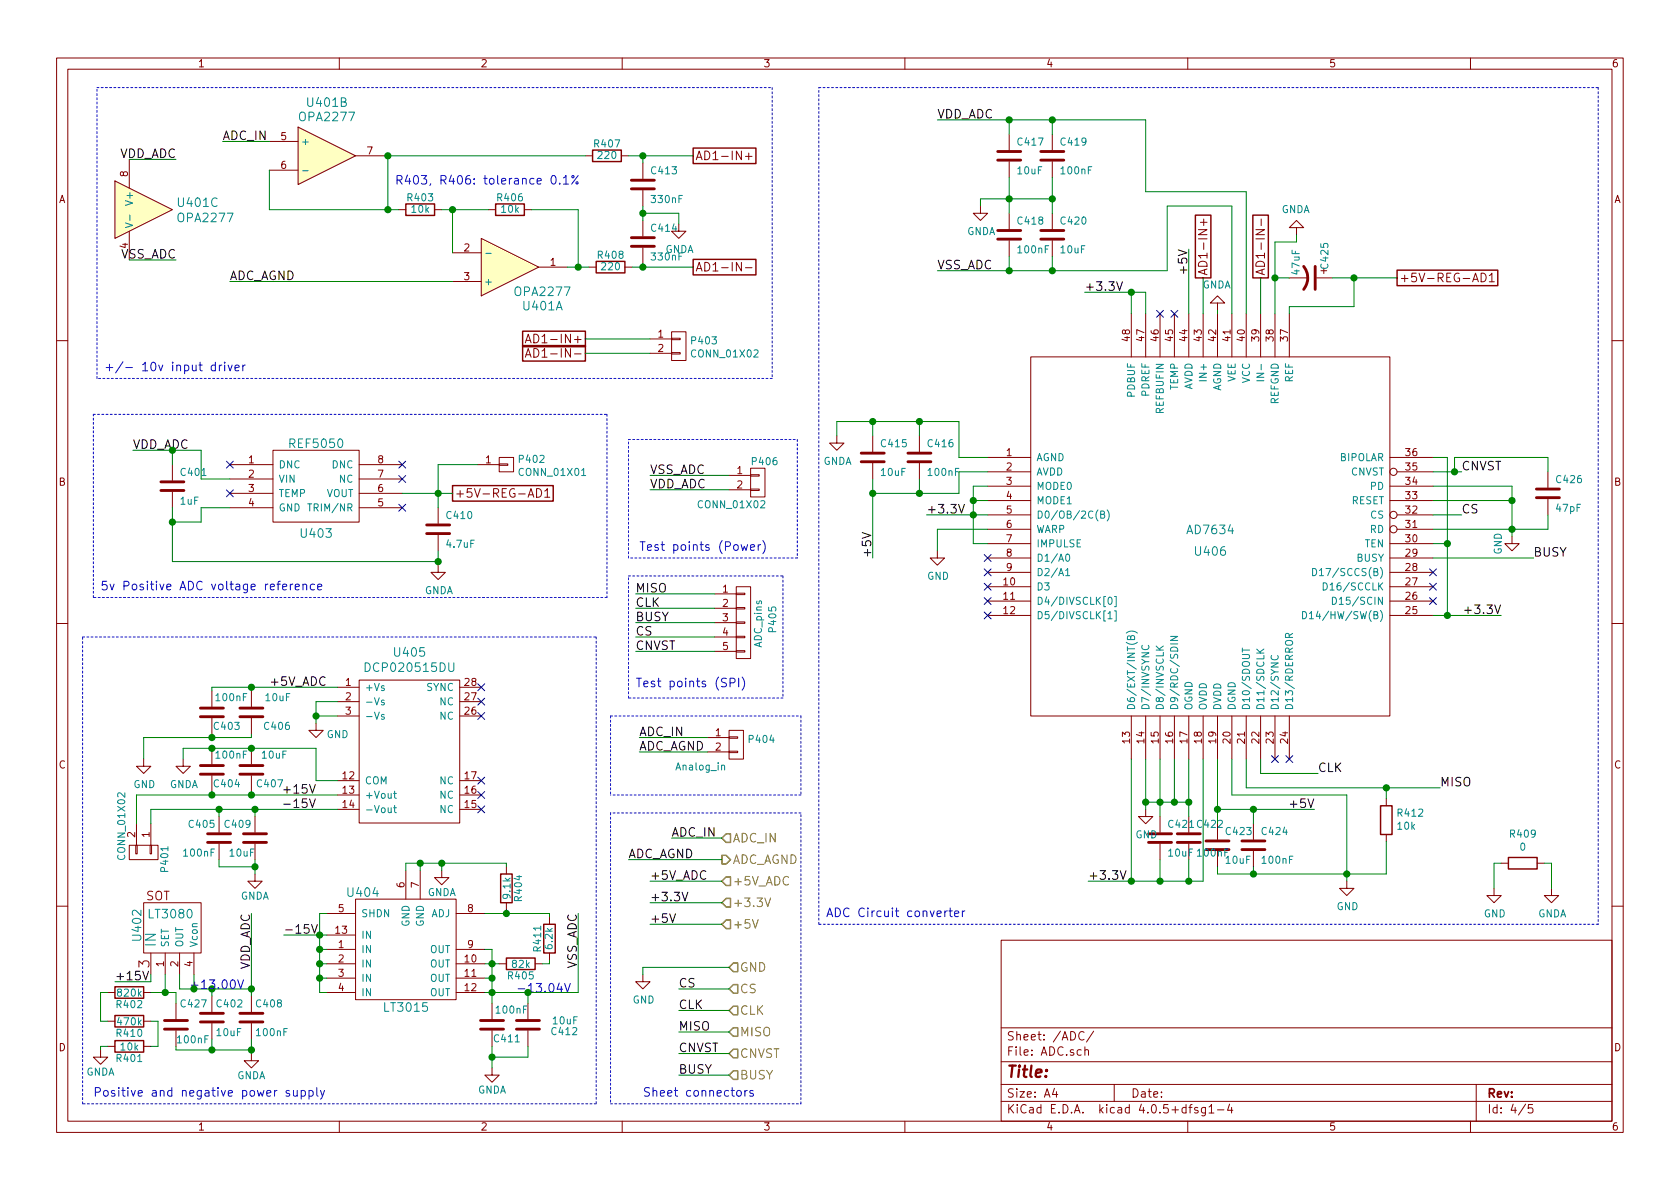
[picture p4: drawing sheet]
EESchema Schematic File Version 2
LIBS:PIAD-18bits-rescue
LIBS:power
LIBS:device
LIBS:transistors
LIBS:conn
LIBS:linear
LIBS:regul
LIBS:74xx
LIBS:cmos4000
LIBS:adc-dac
LIBS:memory
LIBS:xilinx
LIBS:microcontrollers
LIBS:dsp
LIBS:microchip
LIBS:analog_switches
LIBS:motorola
LIBS:texas
LIBS:intel
LIBS:audio
LIBS:interface
LIBS:digital-audio
LIBS:philips
LIBS:display
LIBS:cypress
LIBS:siliconi
LIBS:opto
LIBS:atmel
LIBS:contrib
LIBS:valves
LIBS:PIAD-18bits-cache
EELAYER 25 0
EELAYER END
$Descr A4 11693 8268
encoding utf-8
Sheet 4 5
Title ""
Date ""
Rev ""
Comp ""
Comment1 ""
Comment2 ""
Comment3 ""
Comment4 ""
$EndDescr
$Comp
L C C420
U 1 1
P 7325 1625
F 0 "C420" H 7375 1725 50  0000 L CNN
F 1 "10uF" H 7375 1525 50  0000 L CNN
F 2 "Capacitors_SMD:C_0805" H 7325 1625 60  0001 C CNN
F 3 "" H 7325 1625 60  0001 C CNN
	1    7325 1625
	1    0    0    -1  
$EndComp
$Comp
L C C418
U 1 1
P 7025 1625
F 0 "C418" H 7075 1725 50  0000 L CNN
F 1 "100nF" H 7075 1525 50  0000 L CNN
F 2 "Capacitors_SMD:C_0805" H 7025 1625 60  0001 C CNN
F 3 "" H 7025 1625 60  0001 C CNN
	1    7025 1625
	1    0    0    -1  
$EndComp
$Comp
L C C417
U 1 1
P 7025 1075
F 0 "C417" H 7075 1175 50  0000 L CNN
F 1 "10uF" H 7075 975 50  0000 L CNN
F 2 "Capacitors_SMD:C_0805" H 7025 1075 60  0001 C CNN
F 3 "" H 7025 1075 60  0001 C CNN
	1    7025 1075
	1    0    0    -1  
$EndComp
$Comp
L C C419
U 1 1
P 7325 1075
F 0 "C419" H 7375 1175 50  0000 L CNN
F 1 "100nF" H 7375 975 50  0000 L CNN
F 2 "Capacitors_SMD:C_0805" H 7325 1075 60  0001 C CNN
F 3 "" H 7325 1075 60  0001 C CNN
	1    7325 1075
	1    0    0    -1  
$EndComp
Text GLabel 8775 1925 1    60   UnSpc ~ 0
AD1-IN-
Text GLabel 8375 1925 1    60   UnSpc ~ 0
AD1-IN+
Text GLabel 9725 1925 2    60   UnSpc ~ 0
+5V-REG-AD1
$Comp
L C C424
U 1 1
P 8725 5875
F 0 "C424" H 8775 5975 50  0000 L CNN
F 1 "100nF" H 8775 5775 50  0000 L CNN
F 2 "Capacitors_SMD:C_0805" H 8725 5875 60  0001 C CNN
F 3 "" H 8725 5875 60  0001 C CNN
	1    8725 5875
	1    0    0    -1  
$EndComp
$Comp
L C C423
U 1 1
P 8475 5875
F 0 "C423" H 8525 5975 50  0000 L CNN
F 1 "10uF" H 8525 5775 50  0000 L CNN
F 2 "Capacitors_SMD:C_0805" H 8475 5875 60  0001 C CNN
F 3 "" H 8475 5875 60  0001 C CNN
	1    8475 5875
	1    0    0    -1  
$EndComp
$Comp
L C C422
U 1 1
P 8275 5825
F 0 "C422" H 8325 5925 50  0000 L CNN
F 1 "100nF" H 8325 5725 50  0000 L CNN
F 2 "Capacitors_SMD:C_0805" H 8275 5825 60  0001 C CNN
F 3 "" H 8275 5825 60  0001 C CNN
	1    8275 5825
	1    0    0    -1  
$EndComp
$Comp
L C C421
U 1 1
P 8075 5825
F 0 "C421" H 8125 5925 50  0000 L CNN
F 1 "10uF" H 8125 5725 50  0000 L CNN
F 2 "Capacitors_SMD:C_0805" H 8075 5825 60  0001 C CNN
F 3 "" H 8075 5825 60  0001 C CNN
	1    8075 5825
	1    0    0    -1  
$EndComp
$Comp
L C C416
U 1 1
P 6400 3175
F 0 "C416" H 6450 3275 50  0000 L CNN
F 1 "100nF" H 6450 3075 50  0000 L CNN
F 2 "Capacitors_SMD:C_0805" H 6400 3175 60  0001 C CNN
F 3 "" H 6400 3175 60  0001 C CNN
	1    6400 3175
	1    0    0    -1  
$EndComp
$Comp
L C C415
U 1 1
P 6075 3175
F 0 "C415" H 6125 3275 50  0000 L CNN
F 1 "10uF" H 6125 3075 50  0000 L CNN
F 2 "Capacitors_SMD:C_0805" H 6075 3175 60  0001 C CNN
F 3 "" H 6075 3175 60  0001 C CNN
	1    6075 3175
	1    0    0    -1  
$EndComp
$Comp
L AD7634 U406
U 1 1
P 8425 3725
F 0 "U406" H 8425 3625 60  0000 C CNN
F 1 "AD7634" H 8425 3775 60  0000 C CNN
F 2 "Housings_QFP:LQFP-48_7x7mm_Pitch0.5mm" H 8425 3725 60  0001 C CNN
F 3 "" H 8425 3725 60  0001 C CNN
	1    8425 3725
	1    0    0    -1  
$EndComp
$Comp
L CP1 C425
U 1 1
P 9125 1925
F 0 "C425" H 8875 2025 50  0000 L CNN
F 1 "47uF" H 8925 1825 50  0000 L CNN
F 2 "Capacitors_SMD:CP_Elec_6.3x5.3" H 9125 1925 60  0001 C CNN
F 3 "" H 9125 1925 60  0000 C CNN
	1    9125 1925
	0    1    1    0   
$EndComp
$Comp
L C C426
U 1 1
P 10775 3425
F 0 "C426" H 10825 3525 50  0000 L CNN
F 1 "47pF" H 10825 3325 50  0000 L CNN
F 2 "Capacitors_SMD:C_0805" H 10550 3825 60  0001 C CNN
F 3 "~" H 10775 3425 60  0000 C CNN
	1    10775 3425
	1    0    0    -1  
$EndComp
Text HLabel 5025 5825 2    60   Input ~ 0
ADC_IN
Text Notes 700  4100 0    60   ~ 0
5v Positive ADC voltage reference
$Comp
L R R402
U 1 1
P 900 6900
F 0 "R402" V 980 6900 50  0000 C CNN
F 1 "820k" V 900 6900 50  0000 C CNN
F 2 "Resistors_SMD:R_0805" V 830 6900 30  0001 C CNN
F 3 "" H 900 6900 30  0000 C CNN
	1    900  6900
	0    1    1    0   
$EndComp
$Comp
L R R401
U 1 1
P 900 7275
F 0 "R401" V 980 7275 50  0000 C CNN
F 1 "10k" V 900 7275 50  0000 C CNN
F 2 "Resistors_SMD:R_0805" V 830 7275 30  0001 C CNN
F 3 "" H 900 7275 30  0000 C CNN
	1    900  7275
	0    -1   1    0   
$EndComp
$Comp
L GNDA #PWR047
U 1 1
P 700 7300
F 0 "#PWR047" H 700 7050 50  0001 C CNN
F 1 "GNDA" H 700 7150 50  0000 C CNN
F 2 "" H 700 7300 60  0000 C CNN
F 3 "" H 700 7300 60  0000 C CNN
	1    700  7300
	-1   0    0    -1  
$EndComp
Text Label 2200 5525 2    60   ~ 0
+15V
Text Label 800  6825 0    60   ~ 0
+15V
Text Label 2200 5625 2    60   ~ 0
-15V
$Comp
L C C407
U 1 1
P 1750 5350
F 0 "C407" H 1525 5450 50  0000 L CNN
F 1 "10uF" H 1500 5250 50  0000 L CNN
F 2 "Capacitors_SMD:CP_Elec_6.3x5.3" H 1788 5200 30  0001 C CNN
F 3 "" H 1750 5350 60  0000 C CNN
	1    1750 5350
	-1   0    0    1   
$EndComp
$Comp
L C C404
U 1 1
P 1475 5350
F 0 "C404" H 1275 5450 50  0000 L CNN
F 1 "100nF" H 1225 5250 50  0000 L CNN
F 2 "Capacitors_SMD:C_0603" H 1513 5200 30  0001 C CNN
F 3 "" H 1475 5350 60  0000 C CNN
	1    1475 5350
	-1   0    0    1   
$EndComp
$Comp
L C C409
U 1 1
P 1775 5825
F 0 "C409" H 1800 5925 50  0000 L CNN
F 1 "10uF" H 1775 5725 50  0000 L CNN
F 2 "Capacitors_SMD:CP_Elec_6.3x5.3" H 1813 5675 30  0001 C CNN
F 3 "" H 1775 5825 60  0000 C CNN
	1    1775 5825
	-1   0    0    -1  
$EndComp
$Comp
L C C405
U 1 1
P 1525 5825
F 0 "C405" H 1550 5925 50  0000 L CNN
F 1 "100nF" H 1550 5725 50  0000 L CNN
F 2 "Capacitors_SMD:C_0603" H 1563 5675 30  0001 C CNN
F 3 "" H 1525 5825 60  0000 C CNN
	1    1525 5825
	-1   0    0    -1  
$EndComp
Text Notes 650  7625 0    60   ~ 0
Positive and negative power supply
$Comp
L LT3015 U404
U 1 1
P 2725 6650
F 0 "U404" H 2525 7100 60  0000 C CNN
F 1 "LT3015" H 2825 6300 60  0000 C CNN
F 2 "Housings_SSOP:MSOP-12-1EP_3x4mm_Pitch0.65mm" H 2725 6650 60  0001 C CNN
F 3 "" H 2725 6650 60  0000 C CNN
	1    2725 6650
	1    0    0    -1  
$EndComp
Text Label 1975 6500 0    60   ~ 0
-15V
$Comp
L GNDA #PWR048
U 1 1
P 3075 6050
F 0 "#PWR048" H 3075 5800 50  0001 C CNN
F 1 "GNDA" H 3075 5900 50  0000 C CNN
F 2 "" H 3075 6050 60  0000 C CNN
F 3 "" H 3075 6050 60  0000 C CNN
	1    3075 6050
	1    0    0    -1  
$EndComp
$Comp
L R R405
U 1 1
P 3625 6700
F 0 "R405" V 3705 6700 50  0000 C CNN
F 1 "82k" V 3625 6700 50  0000 C CNN
F 2 "Resistors_SMD:R_0805" V 3555 6700 30  0001 C CNN
F 3 "" H 3625 6700 30  0000 C CNN
	1    3625 6700
	0    1    1    0   
$EndComp
$Comp
L R R404
U 1 1
P 3525 6175
F 0 "R404" V 3605 6175 50  0000 C CNN
F 1 "9.1k" V 3525 6175 50  0000 C CNN
F 2 "Resistors_SMD:R_0805" V 3455 6175 30  0001 C CNN
F 3 "" H 3525 6175 30  0000 C CNN
	1    3525 6175
	1    0    0    -1  
$EndComp
Text Notes 3975 6900 2    60   ~ 0
-13.04V
Text Notes 725  2575 0    60   ~ 0
+/- 10v input driver
Text Notes 5750 6375 0    60   ~ 0
ADC Circuit converter
Text HLabel 5025 6125 2    60   Input ~ 0
+5V_ADC
Text HLabel 5075 6725 2    60   Input ~ 0
GND
Text HLabel 5025 5975 2    60   Output ~ 0
ADC_AGND
Text HLabel 5075 6875 2    60   Input ~ 0
CS
Text HLabel 5075 7025 2    60   Input ~ 0
CLK
Text HLabel 5075 7175 2    60   Input ~ 0
MISO
Text HLabel 5075 7325 2    60   Input ~ 0
CNVST
Text HLabel 5075 7475 2    60   Input ~ 0
BUSY
Text Label 4675 5825 0    60   ~ 0
ADC_IN
Text Label 4725 6875 0    60   ~ 0
CS
Text Label 4725 7025 0    60   ~ 0
CLK
Text Label 4725 7175 0    60   ~ 0
MISO
Text Label 4725 7325 0    60   ~ 0
CNVST
Text Label 4725 7475 0    60   ~ 0
BUSY
$Comp
L GNDA #PWR049
U 1 1
P 1775 6075
F 0 "#PWR049" H 1775 5825 50  0001 C CNN
F 1 "GNDA" H 1775 5925 50  0000 C CNN
F 2 "" H 1775 6075 60  0000 C CNN
F 3 "" H 1775 6075 60  0000 C CNN
	1    1775 6075
	-1   0    0    -1  
$EndComp
$Comp
L DCP020515DU-RESCUE-PIAD-18bits U405
U 1 1
P 2850 4875
F 0 "U405" H 2850 5222 60  0000 C CNN
F 1 "DCP020515DU" H 2850 5116 60  0000 C CNN
F 2 "Controle:DCR01XXXXU" H 2850 4875 60  0001 C CNN
F 3 "" H 2850 4875 60  0000 C CNN
	1    2850 4875
	1    0    0    -1  
$EndComp
$Comp
L GNDA #PWR050
U 1 1
P 3425 7425
F 0 "#PWR050" H 3425 7175 50  0001 C CNN
F 1 "GNDA" H 3425 7275 50  0000 C CNN
F 2 "" H 3425 7425 60  0000 C CNN
F 3 "" H 3425 7425 60  0000 C CNN
	1    3425 7425
	1    0    0    -1  
$EndComp
$Comp
L LT3080-RESCUE-PIAD-18bits U402
U 1 1
P 1200 6425
AR Path="/58D33800" Ref="U402"  Part="1" 
AR Path="/58D18D68/58D33800" Ref="U402"  Part="1" 
F 0 "U402" V 950 6300 60  0000 L CNN
F 1 "LT3080" H 1025 6500 60  0000 L CNN
F 2 "Controle:SOT-223" H 1150 6425 60  0001 C CNN
F 3 "" H 1150 6425 60  0000 C CNN
	1    1200 6425
	1    0    0    -1  
$EndComp
Text HLabel 5025 6275 2    60   Input ~ 0
+3.3V
Text GLabel 3150 3425 2    60   UnSpc ~ 0
+5V-REG-AD1
$Comp
L C C410
U 1 1
P 3050 3675
F 0 "C410" H 3100 3775 50  0000 L CNN
F 1 "4.7uF" H 3100 3575 50  0000 L CNN
F 2 "Capacitors_SMD:C_1210" H 3050 3675 60  0001 C CNN
F 3 "" H 3050 3675 60  0001 C CNN
	1    3050 3675
	1    0    0    -1  
$EndComp
$Comp
L C C401
U 1 1
P 1200 3375
F 0 "C401" H 1250 3475 50  0000 L CNN
F 1 "1uF" H 1250 3275 50  0000 L CNN
F 2 "Capacitors_SMD:C_0805" H 1200 3375 60  0001 C CNN
F 3 "" H 1200 3375 60  0001 C CNN
	1    1200 3375
	1    0    0    -1  
$EndComp
$Comp
L REF5050 U403
U 1 1
P 2200 3375
F 0 "U403" H 2200 3050 60  0000 C CNN
F 1 "REF5050" H 2200 3675 60  0000 C CNN
F 2 "Housings_SOIC:SOIC-8_3.9x4.9mm_Pitch1.27mm" H 2200 3375 60  0001 C CNN
F 3 "" H 2200 3375 60  0001 C CNN
	1    2200 3375
	1    0    0    -1  
$EndComp
Text Notes 4475 7625 0    60   ~ 0
Sheet connectors
Text GLabel 4825 1850 2    60   UnSpc ~ 0
AD1-IN-
Text GLabel 4825 1075 2    60   UnSpc ~ 0
AD1-IN+
$Comp
L R R407
U 1 1
P 4225 1075
F 0 "R407" V 4305 1075 50  0000 C CNN
F 1 "220" V 4225 1075 50  0000 C CNN
F 2 "Resistors_SMD:R_0805" H 4225 1075 60  0001 C CNN
F 3 "" H 4225 1075 60  0001 C CNN
	1    4225 1075
	0    -1   -1   0   
$EndComp
$Comp
L C C413
U 1 1
P 4475 1275
F 0 "C413" H 4525 1375 50  0000 L CNN
F 1 "330nF" H 4525 1175 50  0000 L CNN
F 2 "Capacitors_SMD:C_0805" H 4475 1275 60  0001 C CNN
F 3 "" H 4475 1275 60  0001 C CNN
	1    4475 1275
	1    0    0    -1  
$EndComp
$Comp
L R R408
U 1 1
P 4250 1850
F 0 "R408" V 4330 1850 50  0000 C CNN
F 1 "220" V 4250 1850 50  0000 C CNN
F 2 "Resistors_SMD:R_0805" H 4250 1850 60  0001 C CNN
F 3 "" H 4250 1850 60  0001 C CNN
	1    4250 1850
	0    -1   -1   0   
$EndComp
$Comp
L C C414
U 1 1
P 4475 1675
F 0 "C414" H 4525 1775 50  0000 L CNN
F 1 "330nF" H 4525 1575 50  0000 L CNN
F 2 "Capacitors_SMD:C_0805" H 4475 1675 60  0001 C CNN
F 3 "" H 4475 1675 60  0001 C CNN
	1    4475 1675
	1    0    0    -1  
$EndComp
$Comp
L R R403
U 1 1
P 2925 1450
F 0 "R403" V 3005 1450 50  0000 C CNN
F 1 "10k" V 2925 1450 50  0000 C CNN
F 2 "Resistors_SMD:R_0805" H 2925 1450 60  0001 C CNN
F 3 "" H 2925 1450 60  0001 C CNN
	1    2925 1450
	0    -1   -1   0   
$EndComp
$Comp
L R R406
U 1 1
P 3550 1450
F 0 "R406" V 3630 1450 50  0000 C CNN
F 1 "10k" V 3550 1450 50  0000 C CNN
F 2 "Resistors_SMD:R_0805" H 3550 1450 60  0001 C CNN
F 3 "" H 3550 1450 60  0001 C CNN
	1    3550 1450
	0    -1   -1   0   
$EndComp
$Comp
L OPA2277-RESCUE-PIAD-18bits U401
U 1 1
P 3550 1850
AR Path="/58D93A53" Ref="U401"  Part="1" 
AR Path="/58D18D68/58D93A53" Ref="U401"  Part="1" 
F 0 "U401" H 3775 2125 60  0000 C CNN
F 1 "OPA2277" H 3775 2025 60  0000 C CNN
F 2 "Housings_SOIC:SOIC-8_3.9x4.9mm_Pitch1.27mm" H 3550 1850 60  0001 C CNN
F 3 "" H 3550 1850 60  0000 C CNN
	1    3550 1850
	1    0    0    1   
$EndComp
$Comp
L OPA2277-RESCUE-PIAD-18bits U401
U 2 1
P 2275 1075
AR Path="/58D93B59" Ref="U401"  Part="2" 
AR Path="/58D18D68/58D93B59" Ref="U401"  Part="2" 
F 0 "U401" H 2275 1450 60  0000 C CNN
F 1 "OPA2277" H 2275 1350 60  0000 C CNN
F 2 "Housings_SOIC:SOIC-8_3.9x4.9mm_Pitch1.27mm" H 2275 1075 60  0001 C CNN
F 3 "" H 2275 1075 60  0000 C CNN
	2    2275 1075
	1    0    0    -1  
$EndComp
$Comp
L OPA2277-RESCUE-PIAD-18bits U401
U 3 1
P 1000 1450
AR Path="/58D93CA1" Ref="U401"  Part="3" 
AR Path="/58D18D68/58D93CA1" Ref="U401"  Part="3" 
F 0 "U401" H 1228 1503 60  0000 L CNN
F 1 "OPA2277" H 1228 1397 60  0000 L CNN
F 2 "Housings_SOIC:SOIC-8_3.9x4.9mm_Pitch1.27mm" H 1000 1450 60  0001 C CNN
F 3 "" H 1000 1450 60  0000 C CNN
	3    1000 1450
	1    0    0    -1  
$EndComp
NoConn ~ 1600 3225
NoConn ~ 1600 3425
NoConn ~ 2800 3225
NoConn ~ 2800 3325
Text Label 1550 975  0    60   ~ 0
ADC_IN
Text Label 9175 5375 0    60   ~ 0
CLK
Text Label 10025 5475 0    60   ~ 0
MISO
Text Label 10675 3875 0    60   ~ 0
BUSY
NoConn ~ 9975 4175
NoConn ~ 9975 4075
NoConn ~ 9975 3975
NoConn ~ 8075 2175
NoConn ~ 8175 2175
NoConn ~ 6875 3875
NoConn ~ 6875 3975
NoConn ~ 6875 4075
NoConn ~ 6875 4175
NoConn ~ 6875 4275
NoConn ~ 8875 5275
NoConn ~ 8975 5275
Text Label 10175 3275 0    60   ~ 0
CNVST
Text Label 10175 3575 0    60   ~ 0
CS
NoConn ~ 2800 3525
Text Label 1750 6350 3    60   ~ 0
VDD_ADC
Text Label 925  3125 0    60   ~ 0
VDD_ADC
Text Label 4025 6350 3    60   ~ 0
VSS_ADC
Text Label 4525 6125 0    60   ~ 0
+5V_ADC
Text Label 4525 6275 0    60   ~ 0
+3.3V
Text Label 6075 3875 1    60   ~ 0
+5V
Text Label 6450 3575 0    60   ~ 0
+3.3V
Text Label 10450 4275 2    60   ~ 0
+3.3V
Text Label 7550 2025 0    60   ~ 0
+3.3V
Text Label 7575 6125 0    60   ~ 0
+3.3V
Text Label 1225 1100 2    60   ~ 0
VDD_ADC
Text Label 1225 1800 2    60   ~ 0
VSS_ADC
NoConn ~ 3350 4775
NoConn ~ 3350 4875
NoConn ~ 3350 4975
NoConn ~ 3350 5625
NoConn ~ 3350 5525
NoConn ~ 3350 5425
Text Label 1875 4775 0    60   ~ 0
+5V_ADC
Text Label 9150 5625 2    60   ~ 0
+5V
Text Label 8275 1725 3    60   ~ 0
+5V
Text Label 6525 825  0    60   ~ 0
VDD_ADC
Text Label 6525 1875 0    60   ~ 0
VSS_ADC
$Comp
L C C406
U 1 1
P 1750 4950
F 0 "C406" H 1475 5050 50  0000 L CNN
F 1 "10uF" H 1475 4850 50  0000 L CNN
F 2 "Capacitors_SMD:C_0805" H 1788 4800 30  0001 C CNN
F 3 "" H 1750 4950 60  0000 C CNN
	1    1750 4950
	-1   0    0    1   
$EndComp
$Comp
L C C403
U 1 1
P 1475 4950
F 0 "C403" H 1275 5050 50  0000 L CNN
F 1 "100nF" H 1225 4850 50  0000 L CNN
F 2 "Capacitors_SMD:C_0805" H 1513 4800 30  0001 C CNN
F 3 "" H 1475 4950 60  0000 C CNN
	1    1475 4950
	-1   0    0    1   
$EndComp
$Comp
L C C412
U 1 1
P 3675 7125
F 0 "C412" H 3325 7175 50  0000 L CNN
F 1 "10uF" H 3325 7100 50  0000 L CNN
F 2 "Capacitors_SMD:C_0805" H 3713 6975 30  0001 C CNN
F 3 "" H 3675 7125 60  0000 C CNN
	1    3675 7125
	-1   0    0    1   
$EndComp
$Comp
L C C411
U 1 1
P 3425 7125
F 0 "C411" H 3225 7225 50  0000 L CNN
F 1 "100nF" H 3175 7025 50  0000 L CNN
F 2 "Capacitors_SMD:C_0805" H 3463 6975 30  0001 C CNN
F 3 "" H 3425 7125 60  0000 C CNN
	1    3425 7125
	-1   0    0    1   
$EndComp
$Comp
L C C402
U 1 1
P 1475 7075
F 0 "C402" H 1500 7175 50  0000 L CNN
F 1 "10uF" H 1500 6975 50  0000 L CNN
F 2 "Capacitors_SMD:C_0805" H 1513 6925 30  0001 C CNN
F 3 "" H 1475 7075 60  0000 C CNN
	1    1475 7075
	1    0    0    -1  
$EndComp
$Comp
L C C408
U 1 1
P 1750 7075
F 0 "C408" H 1775 7175 50  0000 L CNN
F 1 "100nF" H 1775 6975 50  0000 L CNN
F 2 "Capacitors_SMD:C_0805" H 1788 6925 30  0001 C CNN
F 3 "" H 1750 7075 60  0000 C CNN
	1    1750 7075
	1    0    0    -1  
$EndComp
$Comp
L GNDA #PWR051
U 1 1
P 1750 7325
F 0 "#PWR051" H 1750 7075 50  0001 C CNN
F 1 "GNDA" H 1750 7175 50  0000 C CNN
F 2 "" H 1750 7325 60  0000 C CNN
F 3 "" H 1750 7325 60  0000 C CNN
	1    1750 7325
	-1   0    0    -1  
$EndComp
$Comp
L CONN_01X02 P404
U 1 1
P 5125 5175
F 0 "P404" H 5203 5216 50  0000 L CNN
F 1 "Analog_in" H 4700 5025 50  0000 L CNN
F 2 "Pin_Headers:Pin_Header_Straight_1x02_Pitch2.54mm" H 5125 5175 50  0001 C CNN
F 3 "" H 5125 5175 50  0000 C CNN
	1    5125 5175
	1    0    0    -1  
$EndComp
Text Label 4450 5125 0    60   ~ 0
ADC_IN
$Comp
L CONN_01X05 P405
U 1 1
P 5175 4325
F 0 "P405" V 5375 4250 50  0000 L CNN
F 1 "ADC_pins" V 5275 4150 50  0000 L CNN
F 2 "Pin_Headers:Pin_Header_Straight_1x05_Pitch2.54mm" H 5175 4325 50  0001 C CNN
F 3 "" H 5175 4325 50  0000 C CNN
	1    5175 4325
	1    0    0    -1  
$EndComp
Text Label 4425 4125 0    60   ~ 0
MISO
Text Label 4425 4225 0    60   ~ 0
CLK
Text Label 4425 4325 0    60   ~ 0
BUSY
Text Label 4425 4425 0    60   ~ 0
CS
Text Label 4425 4525 0    60   ~ 0
CNVST
Text Notes 4425 4775 0    60   ~ 0
Test points (SPI)
$Comp
L GNDA #PWR052
U 1 1
P 4725 1550
F 0 "#PWR052" H 4725 1300 50  0001 C CNN
F 1 "GNDA" H 4730 1377 50  0000 C CNN
F 2 "" H 4725 1550 50  0000 C CNN
F 3 "" H 4725 1550 50  0000 C CNN
	1    4725 1550
	1    0    0    -1  
$EndComp
$Comp
L GNDA #PWR053
U 1 1
P 3050 3925
F 0 "#PWR053" H 3050 3675 50  0001 C CNN
F 1 "GNDA" H 3055 3752 50  0000 C CNN
F 2 "" H 3050 3925 50  0000 C CNN
F 3 "" H 3050 3925 50  0000 C CNN
	1    3050 3925
	1    0    0    -1  
$EndComp
$Comp
L GNDA #PWR054
U 1 1
P 1275 5275
F 0 "#PWR054" H 1275 5025 50  0001 C CNN
F 1 "GNDA" H 1280 5102 50  0000 C CNN
F 2 "" H 1275 5275 50  0000 C CNN
F 3 "" H 1275 5275 50  0000 C CNN
	1    1275 5275
	1    0    0    -1  
$EndComp
$Comp
L GND #PWR055
U 1 1
P 4475 6775
F 0 "#PWR055" H 4475 6525 50  0001 C CNN
F 1 "GND" H 4480 6602 50  0000 C CNN
F 2 "" H 4475 6775 50  0000 C CNN
F 3 "" H 4475 6775 50  0000 C CNN
	1    4475 6775
	1    0    0    -1  
$EndComp
$Comp
L GND #PWR056
U 1 1
P 2200 5025
F 0 "#PWR056" H 2200 4775 50  0001 C CNN
F 1 "GND" H 2350 4950 50  0000 C CNN
F 2 "" H 2200 5025 50  0000 C CNN
F 3 "" H 2200 5025 50  0000 C CNN
	1    2200 5025
	1    0    0    -1  
$EndComp
$Comp
L GND #PWR057
U 1 1
P 10400 6175
F 0 "#PWR057" H 10400 5925 50  0001 C CNN
F 1 "GND" H 10405 6002 50  0000 C CNN
F 2 "" H 10400 6175 50  0000 C CNN
F 3 "" H 10400 6175 50  0000 C CNN
	1    10400 6175
	1    0    0    -1  
$EndComp
$Comp
L GNDA #PWR058
U 1 1
P 10800 6175
F 0 "#PWR058" H 10800 5925 50  0001 C CNN
F 1 "GNDA" H 10805 6002 50  0000 C CNN
F 2 "" H 10800 6175 50  0000 C CNN
F 3 "" H 10800 6175 50  0000 C CNN
	1    10800 6175
	1    0    0    -1  
$EndComp
$Comp
L GND #PWR059
U 1 1
P 9375 6125
F 0 "#PWR059" H 9375 5875 50  0001 C CNN
F 1 "GND" H 9380 5952 50  0000 C CNN
F 2 "" H 9375 6125 50  0000 C CNN
F 3 "" H 9375 6125 50  0000 C CNN
	1    9375 6125
	1    0    0    -1  
$EndComp
$Comp
L GND #PWR060
U 1 1
P 7975 5625
F 0 "#PWR060" H 7975 5375 50  0001 C CNN
F 1 "GND" H 7980 5452 50  0000 C CNN
F 2 "" H 7975 5625 50  0000 C CNN
F 3 "" H 7975 5625 50  0000 C CNN
	1    7975 5625
	1    0    0    -1  
$EndComp
$Comp
L GND #PWR061
U 1 1
P 6525 3825
F 0 "#PWR061" H 6525 3575 50  0001 C CNN
F 1 "GND" H 6530 3652 50  0000 C CNN
F 2 "" H 6525 3825 50  0000 C CNN
F 3 "" H 6525 3825 50  0000 C CNN
	1    6525 3825
	1    0    0    -1  
$EndComp
$Comp
L GNDA #PWR062
U 1 1
P 5825 3025
F 0 "#PWR062" H 5825 2775 50  0001 C CNN
F 1 "GNDA" H 5830 2852 50  0000 C CNN
F 2 "" H 5825 3025 50  0000 C CNN
F 3 "" H 5825 3025 50  0000 C CNN
	1    5825 3025
	1    0    0    -1  
$EndComp
$Comp
L GNDA #PWR063
U 1 1
P 6825 1425
F 0 "#PWR063" H 6825 1175 50  0001 C CNN
F 1 "GNDA" H 6830 1252 50  0000 C CNN
F 2 "" H 6825 1425 50  0000 C CNN
F 3 "" H 6825 1425 50  0000 C CNN
	1    6825 1425
	1    0    0    -1  
$EndComp
$Comp
L GNDA #PWR064
U 1 1
P 8475 2150
F 0 "#PWR064" H 8475 1900 50  0001 C CNN
F 1 "GNDA" H 8480 1977 50  0000 C CNN
F 2 "" H 8475 2150 50  0000 C CNN
F 3 "" H 8475 2150 50  0000 C CNN
	1    8475 2150
	-1   0    0    1   
$EndComp
$Comp
L GND #PWR065
U 1 1
P 10525 3725
F 0 "#PWR065" H 10525 3475 50  0001 C CNN
F 1 "GND" V 10425 3675 50  0000 C CNN
F 2 "" H 10525 3725 50  0000 C CNN
F 3 "" H 10525 3725 50  0000 C CNN
	1    10525 3725
	1    0    0    -1  
$EndComp
$Comp
L GNDA #PWR066
U 1 1
P 9025 1625
F 0 "#PWR066" H 9025 1375 50  0001 C CNN
F 1 "GNDA" H 9030 1452 50  0000 C CNN
F 2 "" H 9025 1625 50  0000 C CNN
F 3 "" H 9025 1625 50  0000 C CNN
	1    9025 1625
	-1   0    0    1   
$EndComp
$Comp
L R R409
U 1 1
P 10600 6000
F 0 "R409" V 10393 6000 50  0000 C CNN
F 1 "0" V 10484 6000 50  0000 C CNN
F 2 "Resistors_SMD:R_0805" V 10530 6000 50  0001 C CNN
F 3 "" H 10600 6000 50  0000 C CNN
	1    10600 6000
	0    1    1    0   
$EndComp
$Comp
L GND #PWR067
U 1 1
P 1000 5275
F 0 "#PWR067" H 1000 5025 50  0001 C CNN
F 1 "GND" H 1005 5102 50  0000 C CNN
F 2 "" H 1000 5275 50  0000 C CNN
F 3 "" H 1000 5275 50  0000 C CNN
	1    1000 5275
	1    0    0    -1  
$EndComp
Connection ~ 8725 5625
Wire Wire Line
	900  1800 1225 1800
Wire Wire Line
	900  1100 1225 1100
Wire Wire Line
	8675 5275 8675 5475
Wire Wire Line
	8675 5475 10025 5475
Wire Wire Line
	6775 3775 6875 3775
Wire Wire Line
	6775 3375 6775 3775
Wire Wire Line
	8275 1725 8275 2175
Connection ~ 7325 1375
Wire Wire Line
	6825 1375 7325 1375
Connection ~ 7325 825 
Wire Wire Line
	8675 1325 8675 2175
Wire Wire Line
	7975 1325 8675 1325
Wire Wire Line
	7975 825  7975 1325
Wire Wire Line
	6525 825  7975 825 
Wire Wire Line
	7025 825  7025 925 
Connection ~ 7025 1875
Wire Wire Line
	7325 1875 7325 1775
Wire Wire Line
	7325 1225 7325 1475
Wire Wire Line
	8775 1925 8775 2175
Wire Wire Line
	8975 2175 8975 2125
Wire Wire Line
	8975 2125 9425 2125
Connection ~ 9425 1925
Wire Wire Line
	9425 2125 9425 1925
Wire Wire Line
	8875 1675 8875 2175
Wire Wire Line
	8875 1925 8975 1925
Wire Wire Line
	7875 2025 7875 2175
Connection ~ 10525 3475
Wire Wire Line
	9975 3375 10525 3375
Wire Wire Line
	10525 3375 10525 3725
Wire Wire Line
	9975 3675 10775 3675
Connection ~ 10075 4275
Wire Wire Line
	10075 3775 9975 3775
Connection ~ 9375 6075
Wire Wire Line
	8575 5275 8575 5525
Wire Wire Line
	8575 5525 9375 5525
Wire Wire Line
	9375 5525 9375 6125
Wire Wire Line
	8475 6075 9650 6075
Connection ~ 8475 5625
Wire Wire Line
	8725 5625 8725 5725
Wire Wire Line
	8475 5625 9150 5625
Connection ~ 8075 5575
Wire Wire Line
	8075 5275 8075 5675
Wire Wire Line
	7975 5275 7975 5625
Connection ~ 8275 6125
Wire Wire Line
	7575 6125 8375 6125
Wire Wire Line
	8375 6125 8375 5275
Connection ~ 7875 6125
Wire Wire Line
	8075 6125 8075 5975
Wire Wire Line
	8275 5275 8275 5675
Connection ~ 6775 3475
Wire Wire Line
	6775 3375 6875 3375
Connection ~ 6400 3425
Wire Wire Line
	6400 3425 6400 3325
Connection ~ 6075 2925
Wire Wire Line
	6075 2925 6075 3025
Wire Wire Line
	6675 3275 6875 3275
Wire Wire Line
	6675 3425 6675 3275
Wire Wire Line
	10400 6000 10400 6175
Wire Wire Line
	5825 3025 5825 2925
Wire Wire Line
	5825 2925 6675 2925
Wire Wire Line
	6675 2925 6675 3175
Wire Wire Line
	6675 3175 6875 3175
Wire Wire Line
	6400 2925 6400 3025
Connection ~ 6400 2925
Wire Wire Line
	6075 3325 6075 3875
Connection ~ 6075 3425
Wire Wire Line
	6775 3475 6875 3475
Wire Wire Line
	6525 3675 6875 3675
Connection ~ 8275 5575
Wire Wire Line
	8275 6125 8275 5975
Connection ~ 8075 6125
Wire Wire Line
	7875 5275 7875 6125
Wire Wire Line
	7975 5575 8275 5575
Connection ~ 7975 5575
Wire Wire Line
	8475 5275 8475 5725
Connection ~ 8725 6075
Wire Wire Line
	9975 4275 10450 4275
Wire Wire Line
	10075 3175 10075 4275
Wire Wire Line
	10075 3175 9975 3175
Connection ~ 10075 3775
Wire Wire Line
	10175 3575 9975 3575
Wire Wire Line
	10525 3475 9975 3475
Connection ~ 10525 3675
Wire Wire Line
	9975 3275 10175 3275
Wire Wire Line
	7550 2025 7975 2025
Wire Wire Line
	7975 2025 7975 2175
Connection ~ 7875 2025
Wire Wire Line
	9275 1925 9725 1925
Wire Wire Line
	8375 1925 8375 2175
Wire Wire Line
	7025 1225 7025 1475
Wire Wire Line
	7025 1775 7025 1875
Wire Wire Line
	6525 1875 8125 1875
Wire Wire Line
	8125 1875 8125 1425
Wire Wire Line
	8125 1425 8575 1425
Wire Wire Line
	8575 1425 8575 2175
Connection ~ 7325 1875
Wire Wire Line
	7325 825  7325 925 
Connection ~ 7025 825 
Wire Wire Line
	6825 1375 6825 1425
Connection ~ 7025 1375
Wire Wire Line
	8475 2150 8475 2175
Wire Wire Line
	9975 3875 10675 3875
Wire Wire Line
	9175 5375 8775 5375
Wire Wire Line
	8775 5375 8775 5275
Wire Wire Line
	9025 1625 9025 1675
Wire Wire Line
	9025 1675 8875 1675
Connection ~ 8875 1925
Wire Wire Line
	6525 3675 6525 3825
Wire Wire Line
	10800 6000 10800 6175
Wire Wire Line
	10775 3175 10775 3275
Wire Wire Line
	10775 3175 10125 3175
Wire Wire Line
	10125 3175 10125 3275
Connection ~ 10125 3275
Wire Wire Line
	10775 3675 10775 3575
Wire Wire Line
	6450 3575 6875 3575
Connection ~ 6775 3575
Wire Wire Line
	8175 5575 8175 5275
Connection ~ 8175 5575
Wire Wire Line
	4675 5825 5025 5825
Wire Notes Line
	4225 4150 650  4150
Wire Wire Line
	1475 4775 2350 4775
Wire Wire Line
	2200 4875 2200 5025
Wire Wire Line
	2200 4975 2350 4975
Wire Wire Line
	1475 6875 1475 6925
Wire Wire Line
	700  7300 700  7275
Wire Wire Line
	1100 7100 1100 7275
Wire Wire Line
	1150 6775 1150 6900
Wire Wire Line
	1750 6350 1750 6925
Wire Wire Line
	1250 6875 1250 6775
Wire Wire Line
	1475 5525 1475 5500
Wire Wire Line
	1750 5525 1750 5500
Wire Wire Line
	1475 5100 1475 5125
Wire Wire Line
	700  7275 750  7275
Wire Wire Line
	1975 6500 2275 6500
Wire Wire Line
	2225 6600 2275 6600
Wire Wire Line
	2225 6350 2225 6900
Connection ~ 2225 6500
Wire Wire Line
	2225 6900 2275 6900
Connection ~ 2225 6600
Wire Wire Line
	2225 6800 2275 6800
Connection ~ 2225 6800
Wire Wire Line
	2225 6700 2275 6700
Connection ~ 2225 6700
Wire Wire Line
	2275 6350 2225 6350
Wire Wire Line
	3075 6000 3075 6050
Wire Wire Line
	2825 6000 3525 6000
Wire Wire Line
	2825 6000 2825 6050
Connection ~ 2925 6000
Wire Wire Line
	4025 6900 4025 6350
Wire Wire Line
	3375 6900 4025 6900
Wire Wire Line
	3425 6800 3375 6800
Wire Wire Line
	3425 6600 3425 6975
Connection ~ 3425 6900
Wire Wire Line
	3375 6700 3475 6700
Connection ~ 3425 6800
Wire Wire Line
	3375 6600 3425 6600
Connection ~ 3425 6700
Wire Notes Line
	4150 7675 575  7675
Wire Notes Line
	575  7675 575  4425
Wire Notes Line
	575  4425 4150 4425
Wire Notes Line
	4150 4425 4150 7675
Wire Notes Line
	5700 6425 5700 600 
Wire Notes Line
	11125 6425 5700 6425
Wire Wire Line
	4375 5975 5025 5975
Wire Wire Line
	4525 6125 5025 6125
Wire Wire Line
	4475 6775 4475 6725
Wire Wire Line
	4475 6725 5075 6725
Wire Wire Line
	4725 6875 5075 6875
Wire Wire Line
	5075 7025 4725 7025
Wire Wire Line
	4725 7175 5075 7175
Wire Wire Line
	5075 7325 4725 7325
Wire Wire Line
	4725 7475 5075 7475
Wire Wire Line
	1525 6025 1775 6025
Wire Wire Line
	1775 5975 1775 6075
Wire Wire Line
	2925 6050 2925 6000
Wire Wire Line
	3525 6000 3525 6025
Connection ~ 3075 6000
Wire Wire Line
	2350 4875 2200 4875
Connection ~ 2200 4975
Wire Wire Line
	1775 5625 1775 5675
Wire Wire Line
	1525 5675 1525 5625
Connection ~ 1475 5125
Wire Wire Line
	1525 5975 1525 6025
Connection ~ 1775 6025
Wire Wire Line
	3425 7275 3425 7425
Wire Wire Line
	1050 6775 1050 6825
Wire Wire Line
	1050 6825 800  6825
Connection ~ 1475 6875
Wire Wire Line
	4525 6275 5025 6275
Connection ~ 1200 3125
Wire Wire Line
	3050 3225 3050 3525
Wire Wire Line
	1400 3325 1600 3325
Wire Wire Line
	1400 3125 1400 3325
Wire Wire Line
	925  3125 1400 3125
Wire Wire Line
	1200 3625 1400 3625
Wire Wire Line
	1400 3625 1400 3525
Wire Wire Line
	1400 3525 1600 3525
Wire Wire Line
	3050 3825 3050 3925
Wire Wire Line
	1200 3900 3050 3900
Wire Wire Line
	1200 3525 1200 3900
Connection ~ 1200 3625
Wire Wire Line
	2800 3425 3150 3425
Connection ~ 3050 3425
Connection ~ 3050 3900
Wire Wire Line
	1200 3125 1200 3225
Wire Notes Line
	650  2875 4225 2875
Wire Notes Line
	4225 2875 4225 4150
Wire Notes Line
	5700 600  11125 600 
Wire Notes Line
	11125 600  11125 6425
Wire Notes Line
	650  4150 650  2875
Wire Notes Line
	4250 5650 4250 7675
Wire Notes Line
	4250 7675 5575 7675
Wire Notes Line
	5575 7675 5575 5650
Wire Notes Line
	5575 5650 4250 5650
Connection ~ 4475 1075
Wire Wire Line
	4375 1075 4825 1075
Wire Wire Line
	2675 1075 4075 1075
Wire Wire Line
	4475 1075 4475 1125
Wire Wire Line
	4400 1850 4825 1850
Connection ~ 4475 1850
Wire Wire Line
	4475 1475 4725 1475
Wire Wire Line
	4475 1425 4475 1525
Connection ~ 4475 1475
Wire Wire Line
	4725 1475 4725 1550
Wire Wire Line
	2700 1075 2700 1450
Connection ~ 2700 1075
Wire Wire Line
	1875 1175 1875 1450
Wire Wire Line
	1875 1450 2775 1450
Connection ~ 2700 1450
Wire Wire Line
	3075 1450 3400 1450
Wire Wire Line
	3150 1450 3150 1750
Connection ~ 3150 1450
Wire Wire Line
	4025 1450 4025 1850
Wire Wire Line
	4025 1450 3700 1450
Wire Wire Line
	1875 975  1550 975 
Wire Wire Line
	4475 1825 4475 1850
Wire Wire Line
	3950 1850 4100 1850
Connection ~ 4025 1850
Wire Wire Line
	1600 1950 3150 1950
Wire Notes Line
	675  600  5375 600 
Wire Notes Line
	5375 600  5375 2625
Wire Notes Line
	5375 2625 675  2625
Wire Notes Line
	675  2625 675  600 
Wire Wire Line
	8475 6025 8475 6075
Wire Wire Line
	8725 6025 8725 6075
Wire Wire Line
	1475 4775 1475 4800
Wire Wire Line
	1750 4800 1750 4775
Connection ~ 1750 4775
Wire Wire Line
	3425 7350 3675 7350
Wire Wire Line
	3675 7350 3675 7275
Connection ~ 3425 7350
Wire Wire Line
	3675 6975 3675 6900
Connection ~ 3675 6900
Wire Wire Line
	1250 6875 1750 6875
Wire Wire Line
	1100 7275 1050 7275
Wire Wire Line
	1750 7225 1750 7325
Wire Wire Line
	1225 7300 1750 7300
Wire Wire Line
	1475 7225 1475 7300
Connection ~ 1750 7300
Connection ~ 1750 6875
Wire Wire Line
	4925 5125 4450 5125
Wire Wire Line
	4450 5225 4925 5225
Wire Notes Line
	4250 4975 4250 5525
Wire Notes Line
	4250 4975 5575 4975
Wire Notes Line
	5575 4975 5575 5525
Wire Notes Line
	5575 5525 4250 5525
Wire Wire Line
	4975 4125 4425 4125
Wire Wire Line
	4975 4225 4425 4225
Wire Wire Line
	4975 4325 4425 4325
Wire Wire Line
	4975 4425 4425 4425
Wire Wire Line
	4975 4525 4425 4525
Wire Notes Line
	4375 4000 5450 4000
Wire Notes Line
	5450 4000 5450 4850
Wire Notes Line
	5450 4850 4375 4850
Wire Notes Line
	4375 4850 4375 4000
Wire Wire Line
	10750 6000 10800 6000
Wire Wire Line
	10450 6000 10400 6000
Wire Wire Line
	1275 5200 2200 5200
Wire Wire Line
	1275 5275 1275 5200
Connection ~ 1475 5200
Wire Wire Line
	1000 5125 1000 5275
Wire Wire Line
	1000 5125 1750 5125
Wire Wire Line
	1750 5125 1750 5100
Connection ~ 1750 5200
Wire Wire Line
	6075 3425 6675 3425
Text HLabel 5025 6425 2    60   Input ~ 0
+5V
Wire Wire Line
	4525 6425 5025 6425
Text Label 4525 6425 0    60   ~ 0
+5V
$Comp
L CONN_01X02 P406
U 1 1
P 5275 3350
F 0 "P406" H 5225 3500 50  0000 L CNN
F 1 "CONN_01X02" H 4850 3200 50  0000 L CNN
F 2 "Pin_Headers:Pin_Header_Straight_1x02_Pitch2.54mm" H 5275 3350 50  0001 C CNN
F 3 "" H 5275 3350 50  0000 C CNN
	1    5275 3350
	1    0    0    -1  
$EndComp
$Comp
L CONN_01X02 P401
U 1 1
P 1000 5925
F 0 "P401" H 950 6075 50  0000 L CNN
F 1 "CONN_01X02" H 575 5775 50  0000 L CNN
F 2 "Pin_Headers:Pin_Header_Straight_1x02_Pitch2.54mm" H 1000 5925 50  0001 C CNN
F 3 "" H 1000 5925 50  0000 C CNN
	1    1000 5925
	0    1    1    0   
$EndComp
Wire Wire Line
	5075 3300 4525 3300
Text Label 4525 3300 0    60   ~ 0
VSS_ADC
Wire Wire Line
	5075 3400 4525 3400
Text Label 4525 3400 0    60   ~ 0
VDD_ADC
Wire Notes Line
	4375 3875 4375 3050
Wire Notes Line
	4375 3050 5550 3050
Wire Notes Line
	5550 3050 5550 3875
Wire Notes Line
	5550 3875 4375 3875
Text Notes 4450 3825 0    60   ~ 0
Test points (Power)
Wire Wire Line
	2200 5200 2200 5425
Wire Wire Line
	2200 5425 2350 5425
$Comp
L CONN_01X01 P402
U 1 1
P 3525 3225
F 0 "P402" H 3603 3266 50  0000 L CNN
F 1 "CONN_01X01" H 3603 3175 50  0000 L CNN
F 2 "Pin_Headers:Pin_Header_Straight_1x01_Pitch2.54mm" H 3525 3225 50  0001 C CNN
F 3 "" H 3525 3225 50  0000 C CNN
	1    3525 3225
	1    0    0    -1  
$EndComp
Wire Wire Line
	3325 3225 3050 3225
$Comp
L CONN_01X02 P403
U 1 1
P 4725 2400
F 0 "P403" H 4803 2441 50  0000 L CNN
F 1 "CONN_01X02" H 4803 2350 50  0000 L CNN
F 2 "Pin_Headers:Pin_Header_Straight_1x02_Pitch2.54mm" H 4725 2400 50  0001 C CNN
F 3 "" H 4725 2400 50  0000 C CNN
	1    4725 2400
	1    0    0    -1  
$EndComp
Text GLabel 4075 2350 0    60   UnSpc ~ 0
AD1-IN+
Wire Wire Line
	4525 2350 4075 2350
Text GLabel 4075 2450 0    60   UnSpc ~ 0
AD1-IN-
Wire Wire Line
	4525 2450 4075 2450
Wire Wire Line
	950  5525 2350 5525
Connection ~ 1750 5525
Wire Wire Line
	1050 5625 2350 5625
Connection ~ 1775 5625
Wire Wire Line
	1050 5625 1050 5725
Connection ~ 1525 5625
Wire Wire Line
	950  5725 950  5525
Connection ~ 1475 5525
$Comp
L R R410
U 1 1
P 900 7100
F 0 "R410" V 980 7100 50  0000 C CNN
F 1 "470k" V 900 7100 50  0000 C CNN
F 2 "Resistors_SMD:R_0805" V 830 7100 30  0001 C CNN
F 3 "" H 900 7100 30  0000 C CNN
	1    900  7100
	0    1    1    0   
$EndComp
Wire Wire Line
	1050 6900 1225 6900
Wire Wire Line
	750  6900 700  6900
Wire Wire Line
	700  6900 700  7100
Wire Wire Line
	700  7100 750  7100
Wire Wire Line
	1050 7100 1100 7100
Wire Wire Line
	3525 6325 3525 6350
Wire Wire Line
	3375 6350 3825 6350
$Comp
L R R411
U 1 1
P 3825 6525
F 0 "R411" V 3905 6525 50  0000 C CNN
F 1 "6.2k" V 3825 6525 50  0000 C CNN
F 2 "Resistors_SMD:R_0805" V 3755 6525 30  0001 C CNN
F 3 "" H 3825 6525 30  0000 C CNN
	1    3825 6525
	-1   0    0    1   
$EndComp
Wire Wire Line
	3825 6350 3825 6375
Connection ~ 3525 6350
Wire Wire Line
	3825 6675 3825 6700
Wire Wire Line
	3825 6700 3775 6700
Text Label 4450 5225 0    60   ~ 0
ADC_AGND
Text Label 1600 1950 0    60   ~ 0
ADC_AGND
Text Label 4375 5975 0    60   ~ 0
ADC_AGND
$Comp
L R R412
U 1 1
P 9650 5700
F 0 "R412" H 9580 5654 50  0000 R CNN
F 1 "10k" H 9580 5745 50  0000 R CNN
F 2 "Resistors_SMD:R_0805" V 9580 5700 50  0001 C CNN
F 3 "" H 9650 5700 50  0000 C CNN
	1    9650 5700
	-1   0    0    1   
$EndComp
Wire Wire Line
	9650 5550 9650 5475
Connection ~ 9650 5475
Wire Wire Line
	9650 6075 9650 5850
Text Notes 2750 1275 0    60   ~ 0
R403, R406: tolerance 0.1%
Text Notes 1700 6875 2    60   ~ 0
+13.00V
Wire Wire Line
	1350 6775 1350 6875
Connection ~ 1350 6875
$Comp
L C C427
U 1 1
P 1225 7125
F 0 "C427" H 1250 7275 50  0000 L CNN
F 1 "100nF" H 1225 7025 50  0000 L CNN
F 2 "Capacitors_SMD:C_0805" H 1263 6975 50  0001 C CNN
F 3 "" H 1225 7125 50  0000 C CNN
	1    1225 7125
	1    0    0    -1  
$EndComp
Wire Wire Line
	1225 6900 1225 6975
Connection ~ 1150 6900
Wire Wire Line
	1225 7275 1225 7300
Connection ~ 1475 7300
$EndSCHEMATC
